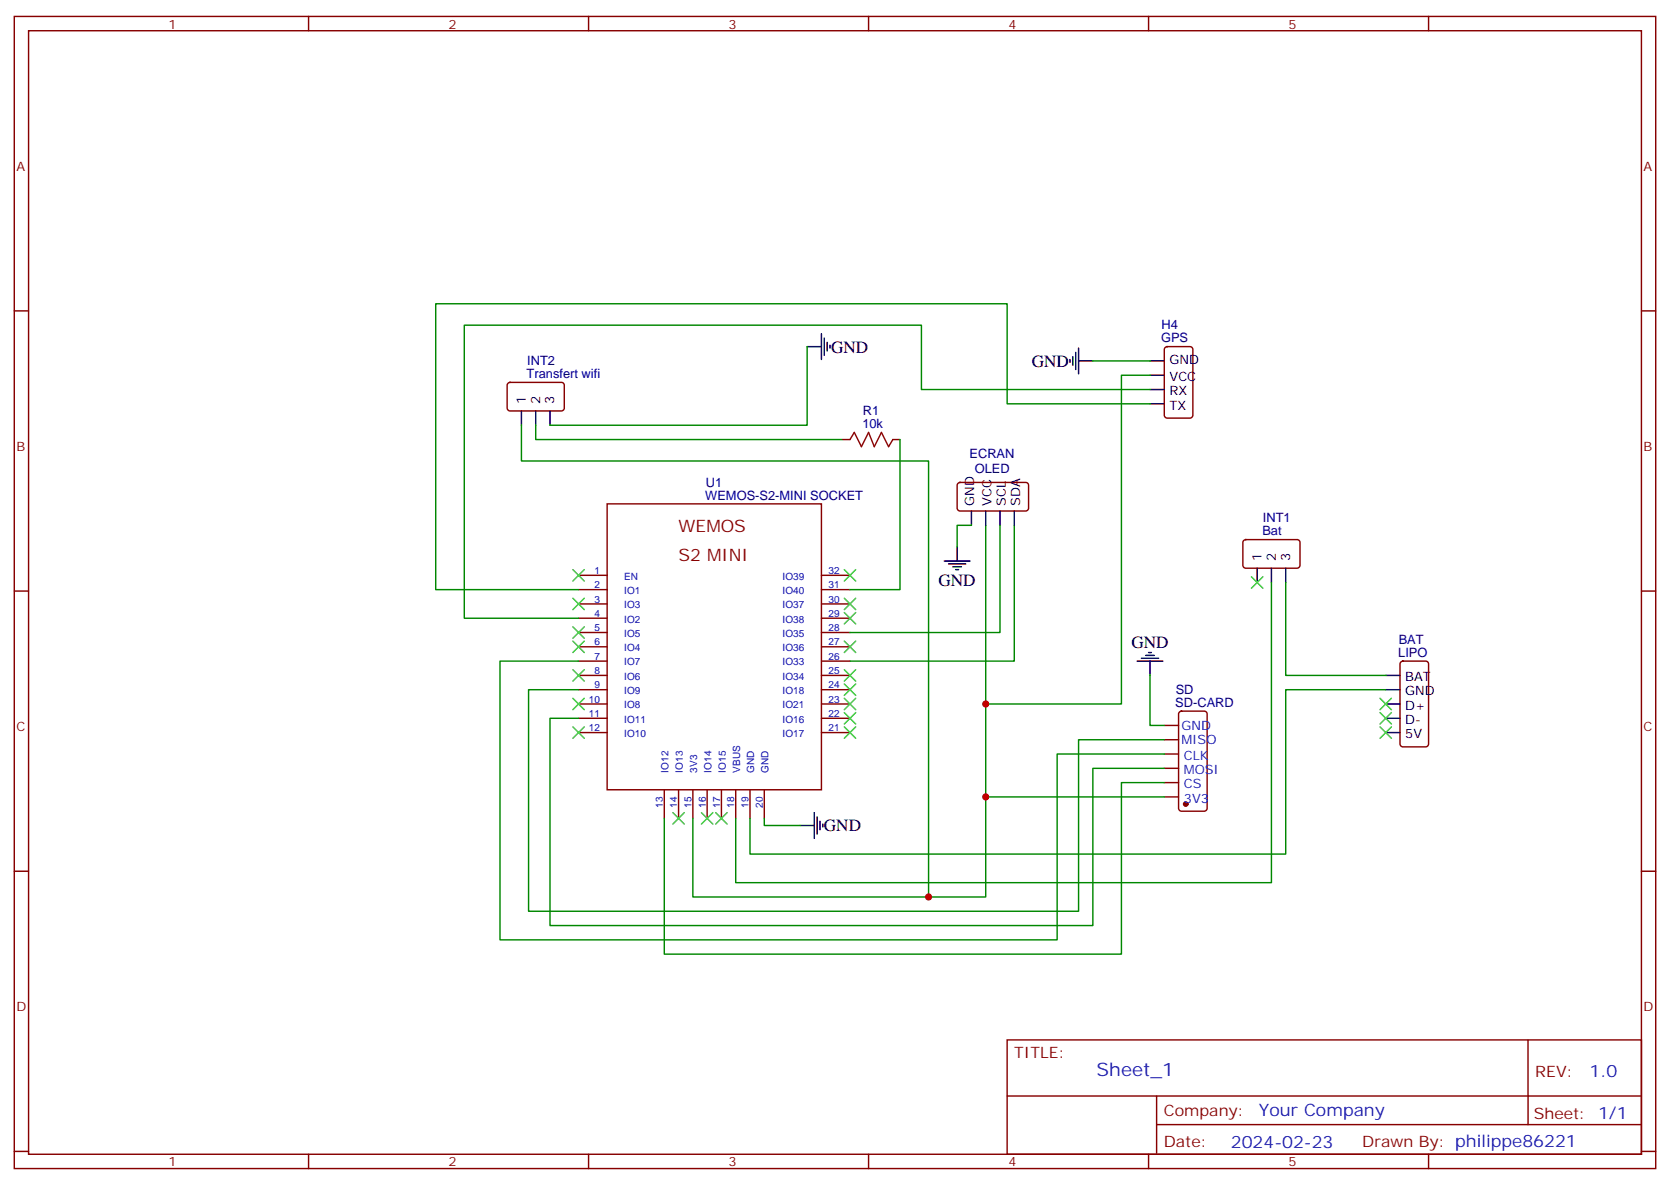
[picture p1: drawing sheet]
<svg xmlns="http://www.w3.org/2000/svg" width="412mm" height="292mm" viewBox="0 0 412 292" stroke-linecap="round" stroke-linejoin="round" font-family="sans-serif">
<g fill="none" stroke="#870000" stroke-width=".35">
<path d="M3.5 4.1h405.4v284.3h-405.4zM7.1 7.6h398.2v277.3h-398.2zM76.2 4.1v3.5M145.3 4.1v3.5M214.5 4.1v3.5M283.6 4.1v3.5M352.8 4.1v3.5M3.5 76.7h3.6M405.3 76.7h3.6M125.5 94.6l.4-.2h12.7a.71 .71 0 0 1 .7 .7v5.6a.76 .76 0 0 1-.7 .7h-12.7a.76 .76 0 0 1-.7-.7v-5.6zM287.7 85.8l.5-.3h5.7a.71 .71 0 0 1 .7 .8v16.2a.76 .76 0 0 1-.7 .7h-5.7a.76 .76 0 0 1-.7-.7v-16.2zM208.1 108.5h1.8"/>
<path d="M220.5 108.5h1.7M236.6 119.3l.5-.2h16.2a.71 .71 0 0 1 .7 .7v5.6a.76 .76 0 0 1-.7 .7h-16.2a.76 .76 0 0 1-.7-.7v-5.6zM307.2 133.4l.4-.2h12.7a.71 .71 0 0 1 .7 .7v5.6a.76 .76 0 0 1-.7 .7h-12.7a.76 .76 0 0 1-.7-.7v-5.6zM3.5 145.9h3.6M142.9 142h7M142.9 145.5h7M142.9 149h7M142.9 152.6h7M142.9 159.6h7M142.9 156.1h7M202.8 142h7.1M202.8 145.5h7.1"/>
<path d="M202.8 149h7.1M202.8 152.6h7.1M202.8 159.6h7.1M202.8 156.1h7.1M405.3 145.9h3.6M142.9 163.2h7M142.9 166.7h7M142.9 170.2h7M142.9 173.7h7M142.9 177.3h7M202.8 163.2h7.1M202.8 166.7h7.1"/>
<path d="M202.8 170.2h7.1M202.8 173.7h7.1M202.8 177.3h7.1M287.5 179h3.5M291.3 175.7l.4-.2h5.7a.71 .71 0 0 1 .7 .7v23.3a.76 .76 0 0 1-.7 .7h-5.7a.76 .76 0 0 1-.7-.7v-23.3zM346 163.4l.4-.2h5.7a.71 .71 0 0 1 .7 .7v19.7a.76 .76 0 0 1-.7 .7h-5.7a.76 .76 0 0 1-.7-.7v-19.7zM142.9 180.8h7M164 194.9v7.1M167.6 194.9v7.1M171.1 194.9v7.1M174.6 194.9v7.1M178.2 194.9v7.1"/>
<path d="M181.7 194.9v7.1M185.2 194.9v7.1M188.7 194.9v7.1M202.8 180.8h7.1M287.5 196.7h3.5M287.5 193.1h3.5M287.5 189.6h3.5M287.5 186.1h3.5M287.5 182.6h3.5M3.5 215h3.6M405.3 215h3.6M248.7 256.6h156.6v28.3h-156.6z"/>
<path d="M377.3 256.7v20.8M248.7 270.5h156.5M285.6 277.5h119.6M285.6 270.5v14.1M3.5 284.2h3.6M76.2 284.9v3.5M145.3 284.9v3.5M214.5 284.9v3.5M283.6 284.9v3.5M352.8 284.9v3.5M405.3 284.2h3.6"/>
</g>
<circle cx="292.8" cy="198.4" r=".53" fill="#870000" stroke="#870000" stroke-width=".35"/>
<g fill="none" stroke="#000" stroke-width=".35">
<path d="M199.3 85.5h3.5M202.8 82.4v6.3M203.6 83.4v4.3M204.3 84.5v2.1M205 85.2v.7M264.2 88.7v.7M264.9 88v2.1M265.6 87v4.2M266.3 89.1h3.6M266.3 85.9v6.4M284 89.1h3.5M284 92.6h3.5"/>
<path d="M284 96.1h3.5M284 99.7h3.5M128.8 101.4v3.6M132.3 101.4v3.6M135.8 101.4v3.6M233.2 138.5h6.3M234.2 139.2h4.3M235.3 139.9h2.1M236.4 134.9v3.6M239.9 126.1v3.5M243.4 126.1v3.5M246.9 126.1v3.5"/>
<path d="M250.5 126.1v3.5M236 140.6h.7M310.4 140.2v3.6M314 140.2v3.6M317.5 140.2v3.6M280.8 163.2h6.4M281.9 162.5h4.2M282.9 161.7h2.1M283.6 161h.7M284 163.2v3.5M342.2 166.7h3.5M342.2 170.2h3.5"/>
<path d="M342.2 173.7h3.5M342.2 177.3h3.5M342.2 180.8h3.5M197.6 203.7h3.5M201.1 200.6v6.3M201.8 201.6v4.2M202.5 202.7v2.1M203.2 203.4v.7"/>
</g>
<path d="M149.9 124.4h52.9v70.5h-52.9z" fill="none" stroke="#850000" stroke-width=".35"/>
<g fill="none" stroke="#008700" stroke-width=".35">
<path d="M199.3 85.5v19.5h-63.5M269.9 89.1h14.1M284 92.6h-7.1v81.1h-33.5M284 96.1h-56.5v-15.8h-112.8v72.3h28.2M284 99.7h-35.3v-24.7h-141.1v70.5h35.3M128.8 105v8.8h100.5v107.6M132.3 105v3.5h75.8M222.2 108.5v37h-12.3M239.9 129.6h-3.5v5.3M243.4 129.6v91.8h-72.3v-19.4M246.9 129.6v26.5h-37M250.5 129.6v33.6h-40.6"/>
<path d="M314 143.8v74h-132.3v-15.8M317.5 143.8v22.9h24.7M142.9 170.2h-12.4v54.7h135.8v-42.3h21.2M142.9 177.3h-7.1v51.1h134.1v-38.8h17.6M142.9 163.2h-19.4v68.8h137.6v-45.9h26.4M284 166.7v12.3h3.5M342.2 170.2h-24.7v40.6h-132.3v-8.8M243.4 196.7h44.1M287.5 193.1h-10.6v42.4h-112.9v-33.5M188.7 202v1.7h8.9"/>
</g>
<g fill="none" stroke="#3c3" stroke-width=".35">
<path d="M141.5 154.7l2.8 2.8M141.5 158.2l2.8 2.8M141.5 147.6l2.8 2.9M141.5 140.6l2.8 2.8M144.3 154.7l-2.8 2.8M144.3 158.2l-2.8 2.8M144.3 147.6l-2.8 2.9M144.3 140.6l-2.8 2.8M208.5 158.2l2.8 2.8M208.5 151.2l2.8 2.8M208.5 147.6l2.8 2.9M208.5 140.6l2.8 2.8"/>
<path d="M211.3 158.2l-2.8 2.8M211.3 151.2l-2.8 2.8M211.3 147.6l-2.8 2.9M211.3 140.6l-2.8 2.8M309 142.3l2.9 2.9M311.9 142.3l-2.9 2.9M141.5 165.3l2.8 2.8M141.5 172.3l2.8 2.9M141.5 179.4l2.8 2.8M144.3 165.3l-2.8 2.8M144.3 172.3l-2.8 2.9M144.3 179.4l-2.8 2.8"/>
<path d="M208.5 175.9l2.8 2.8M208.5 172.3l2.8 2.9M208.5 168.8l2.8 2.8M208.5 165.3l2.8 2.8M208.5 179.4l2.8 2.8M211.3 175.9l-2.8 2.8M211.3 172.3l-2.8 2.9M211.3 168.8l-2.8 2.8M211.3 165.3l-2.8 2.8M211.3 179.4l-2.8 2.8M340.8 172.3l2.8 2.9M340.8 175.9l2.8 2.8"/>
<path d="M340.8 179.4l2.8 2.8M343.6 172.3l-2.8 2.9M343.6 175.9l-2.8 2.8M343.6 179.4l-2.8 2.8M166.2 200.6l2.8 2.8M169 200.6l-2.8 2.8M173.2 200.6l2.8 2.8M176 200.6l-2.8 2.8M176.7 200.6l2.9 2.8M179.6 200.6l-2.9 2.8"/>
</g>
<path d="M209.9 108.5l1.1-1.8 1.7 3.5 1.8-3.5 1.4 3.5 1.8-3.5 1.7 3.5 1.1-1.7" fill="none" stroke="#a10000" stroke-width=".35"/>
<g fill="#c00">
<circle cx="243.4" cy="196.7" r=".88"/>
<circle cx="243.4" cy="173.7" r=".88"/>
<circle cx="229.3" cy="221.4" r=".88"/>
</g>
<text font-size="4.6" fill="#00f" x="270.8" y="265.7">Sheet_1</text>
<g font-size="4.2">
<text x="205.3" y="87">GND</text>
<text x="254.8" y="90.5">GND</text>
<text x="231.8" y="144.6">GND</text>
<text x="279.4" y="159.9">GND</text>
<text x="203.5" y="205.1">GND</text>
</g>
<g font-size="4.2" fill="#840000">
<text x="167.6" y="131.4">WEMOS</text>
<text x="167.6" y="138.5">S2 MINI</text>
</g>
<g font-size="4.2" fill="#00f">
<text x="392.5" y="265.9">1.0</text>
<text x="310.9" y="275.5">Your Company</text>
<text x="304" y="283.3">2024-02-23</text>
</g>
<g font-size="3.9" fill="#800">
<text x="250.5" y="261.2">TITLE:</text>
<text x="379.1" y="265.9">REV:</text>
<text x="287.4" y="275.4">Company:</text>
<text x="378.7" y="276">Sheet: 1/1</text>
<text x="287.4" y="283.1">Date:</text>
<text x="336.4" y="283.2">Drawn By: philippe86221</text>
</g>
<g font-size="3.2" fill="#800">
<text x="41.6" y="7.1">1</text>
<text x="110.8" y="7.1">2</text>
<text x="179.9" y="7.1">3</text>
<text x="249.1" y="7.1">4</text>
<text x="318.2" y="7.1">5</text>
<text x="4.1" y="42.2">A</text>
<text x="405.9" y="42.2">A</text>
<text x="4.1" y="111.3">B</text>
<text x="405.9" y="111.3">B</text>
<text x="4.1" y="180.4">C</text>
<text x="405.9" y="180.4">C</text>
<text x="4.1" y="249.6">D</text>
<text x="405.9" y="249.6">D</text>
<text x="41.6" y="287.9">1</text>
<text x="110.8" y="287.9">2</text>
<text x="179.9" y="287.9">3</text>
<text x="249.1" y="287.9">4</text>
<text x="318.2" y="287.9">5</text>
</g>
<g font-size="3.2" fill="#000080">
<text x="286.8" y="81.3">H4</text>
<text x="286.7" y="84.5">GPS</text>
<text x="130.1" y="93.3">Transfert wifi</text>
<text x="130.2" y="90">INT2</text>
<text x="213" y="105.7">10k</text>
<text x="213.1" y="102.4">R1</text>
<text x="239.4" y="113.2">ECRAN</text>
<text x="240.7" y="116.7">OLED</text>
<text x="174.2" y="123.3">WEMOS-S2-MINI SOCKET</text>
<text x="174.3" y="120.1">U1</text>
<text x="311.9" y="128.8">INT1</text>
<text x="311.7" y="132.1">Bat</text>
<text x="345.4" y="158.9">BAT</text>
<text x="345.3" y="162.1">LIPO</text>
<text x="290.3" y="171.3">SD</text>
<text x="290.2" y="174.4">SD-CARD</text>
</g>
<g font-size="3.2">
<text x="288.8" y="89.8">GND</text>
<text x="288.8" y="94">VCC</text>
<text x="129.8" y="99.7" transform="rotate(-90 129.8 99.7)">1</text>
<text x="133.3" y="99.7" transform="rotate(-90 133.3 99.7)">2</text>
<text x="136.9" y="99.7" transform="rotate(-90 136.9 99.7)">3</text>
<text x="288.8" y="97.5">RX</text>
<text x="288.8" y="101.1">TX</text>
<text x="240.6" y="124.8" transform="rotate(-90 240.6 124.8)">GND</text>
<text x="244.8" y="124.8" transform="rotate(-90 244.8 124.8)">VCC</text>
<text x="248.4" y="124.8" transform="rotate(-90 248.4 124.8)">SCL</text>
<text x="251.9" y="124.8" transform="rotate(-90 251.9 124.8)">SDA</text>
<text x="311.5" y="138.5" transform="rotate(-90 311.5 138.5)">1</text>
<text x="315" y="138.5" transform="rotate(-90 315 138.5)">2</text>
<text x="318.6" y="138.5" transform="rotate(-90 318.6 138.5)">3</text>
<text x="347" y="168.1">BAT</text>
<text x="347" y="171.6">GND</text>
<text x="347" y="175.2">D+</text>
<text x="347" y="178.7">D-</text>
<text x="347" y="182.2">5V</text>
</g>
<g font-size="3.2" fill="#00f">
<text x="291.7" y="183.6">MISO</text>
<text x="291.7" y="180.1">GND</text>
<text x="292.3" y="191">MOSI</text>
<text x="292.3" y="187.5">CLK</text>
<text x="292.3" y="194.6">CS</text>
<text x="292.3" y="198.1">3V3</text>
</g>
<g font-size="2.5" fill="#00f">
<text x="146.8" y="141.6">1</text>
<text x="154.2" y="143.1">EN</text>
<text x="193.3" y="143.1">IO39</text>
<text x="204.6" y="141.6">32</text>
<text x="146.8" y="145.2">2</text>
<text x="146.8" y="148.7">3</text>
<text x="154.2" y="146.6">IO1</text>
<text x="193.3" y="146.6">IO40</text>
<text x="204.6" y="148.7">30</text>
<text x="204.6" y="145.2">31</text>
<text x="146.8" y="152.2">4</text>
<text x="146.8" y="155.8">5</text>
<text x="154.2" y="150.1">IO3</text>
<text x="154.2" y="153.6">IO2</text>
<text x="193.3" y="153.6">IO38</text>
<text x="193.3" y="150.1">IO37</text>
<text x="204.6" y="155.8">28</text>
<text x="204.6" y="152.2">29</text>
<text x="146.8" y="159.3">6</text>
<text x="154.2" y="160.7">IO4</text>
<text x="154.2" y="157.2">IO5</text>
<text x="193.3" y="160.7">IO36</text>
<text x="193.3" y="157.2">IO35</text>
<text x="204.6" y="159.3">27</text>
<text x="146.8" y="162.8">7</text>
<text x="146.8" y="166.3">8</text>
<text x="154.2" y="164.2">IO7</text>
<text x="154.2" y="167.7">IO6</text>
<text x="193.3" y="167.7">IO34</text>
<text x="193.3" y="164.2">IO33</text>
<text x="204.6" y="166.3">25</text>
<text x="204.6" y="162.8">26</text>
<text x="145.4" y="173.4">10</text>
<text x="146.8" y="169.9">9</text>
<text x="154.2" y="171.3">IO9</text>
<text x="193.3" y="171.3">IO18</text>
<text x="204.6" y="173.4">23</text>
<text x="204.6" y="169.9">24</text>
<text x="145.4" y="176.9">11</text>
<text x="154.2" y="174.8">IO8</text>
<text x="154.2" y="178.3">IO11</text>
<text x="193.3" y="178.3">IO16</text>
<text x="193.3" y="174.8">IO21</text>
<text x="204.6" y="176.9">22</text>
<text x="145.4" y="180.4">12</text>
<text x="154.2" y="181.9">IO10</text>
<text x="193.3" y="181.9">IO17</text>
<text x="204.6" y="180.4">21</text>
<text x="165.1" y="190.7" transform="rotate(-90 165.1 190.7)">IO12</text>
<text x="168.6" y="190.7" transform="rotate(-90 168.6 190.7)">IO13</text>
<text x="172.2" y="190.7" transform="rotate(-90 172.2 190.7)">3V3</text>
<text x="175.7" y="190.7" transform="rotate(-90 175.7 190.7)">IO14</text>
<text x="179.2" y="190.7" transform="rotate(-90 179.2 190.7)">IO15</text>
<text x="182.7" y="190.7" transform="rotate(-90 182.7 190.7)">VBUS</text>
<text x="186.3" y="190.7" transform="rotate(-90 186.3 190.7)">GND</text>
<text x="189.8" y="190.7" transform="rotate(-90 189.8 190.7)">GND</text>
<text x="163.7" y="199.4" transform="rotate(-90 163.7 199.4)">13</text>
<text x="167.2" y="199.4" transform="rotate(-90 167.2 199.4)">14</text>
<text x="170.7" y="199.4" transform="rotate(-90 170.7 199.4)">15</text>
<text x="174.3" y="199.4" transform="rotate(-90 174.3 199.4)">16</text>
<text x="177.8" y="199.4" transform="rotate(-90 177.8 199.4)">17</text>
<text x="181.3" y="199.4" transform="rotate(-90 181.3 199.4)">18</text>
<text x="184.9" y="199.4" transform="rotate(-90 184.9 199.4)">19</text>
<text x="188.4" y="199.4" transform="rotate(-90 188.4 199.4)">20</text>
</g>
</svg>
